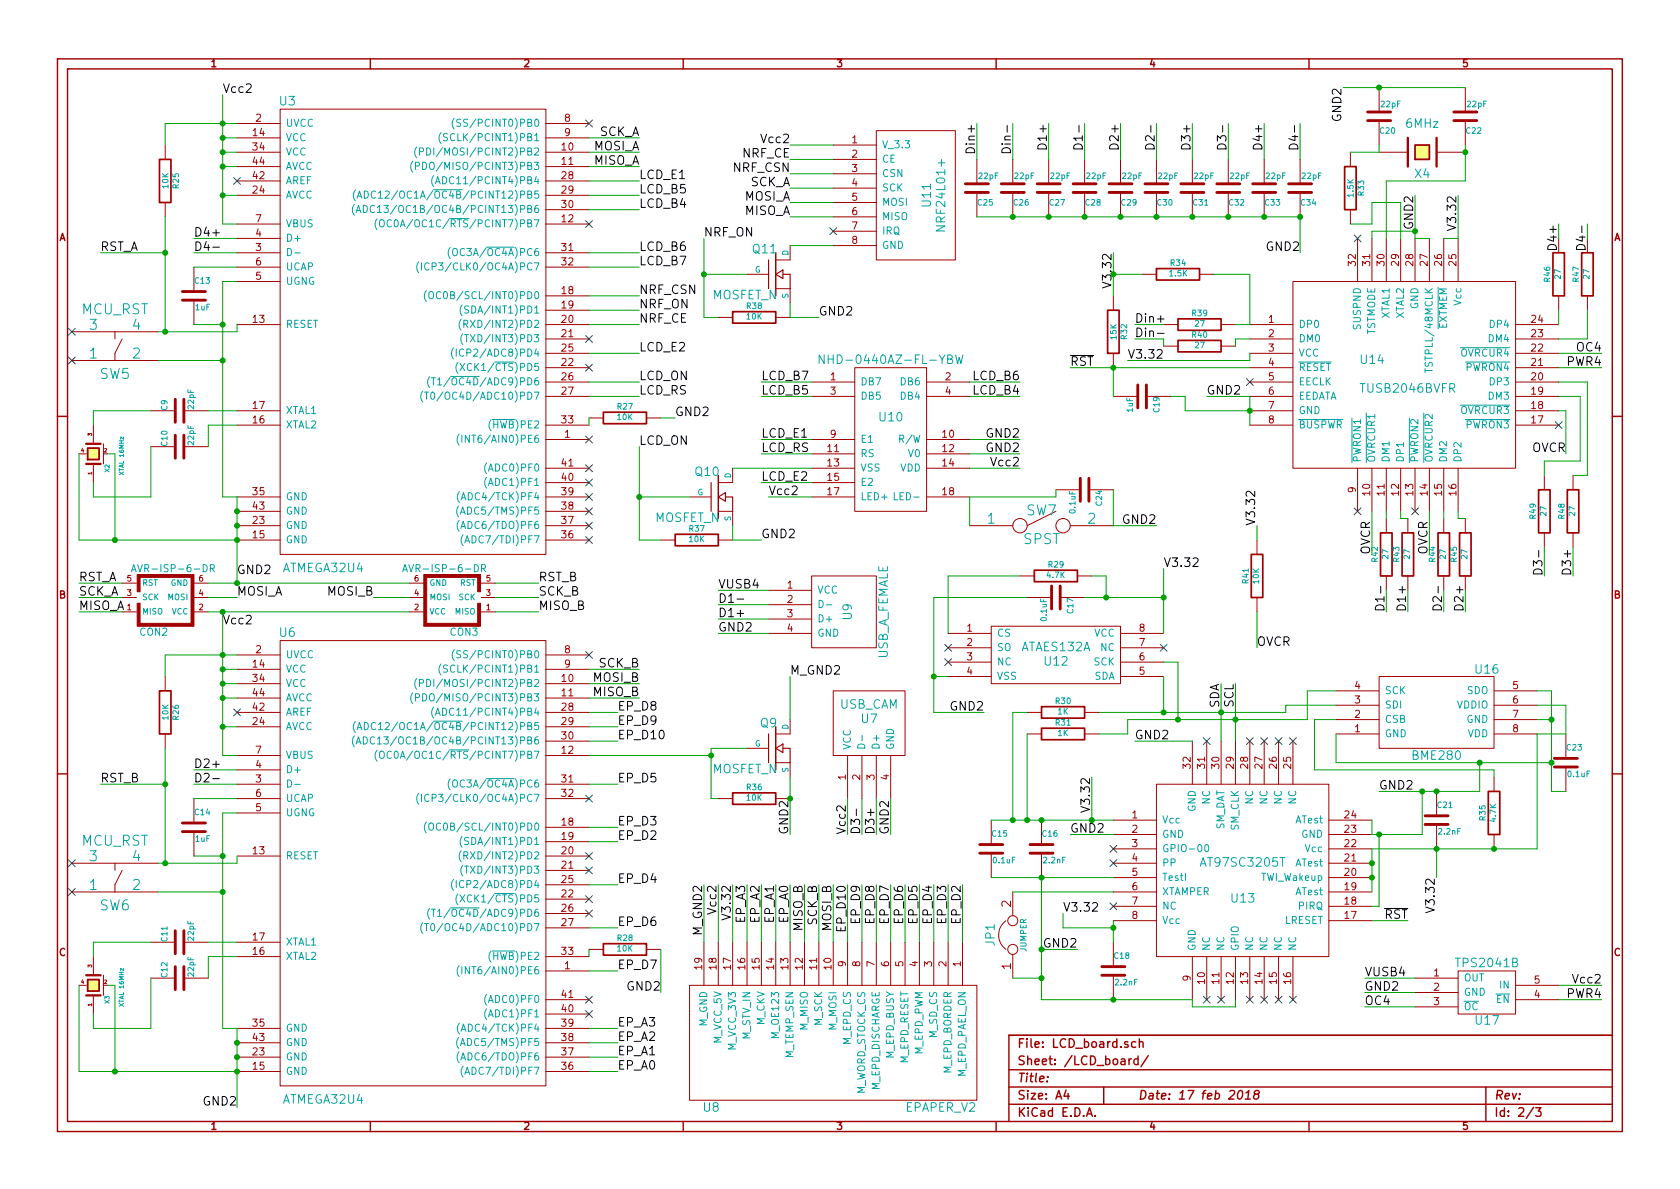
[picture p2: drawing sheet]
EESchema Schematic File Version 2
LIBS:power
LIBS:device
LIBS:transistors
LIBS:conn
LIBS:linear
LIBS:regul
LIBS:74xx
LIBS:cmos4000
LIBS:adc-dac
LIBS:memory
LIBS:xilinx
LIBS:special
LIBS:microcontrollers
LIBS:dsp
LIBS:microchip
LIBS:analog_switches
LIBS:motorola
LIBS:texas
LIBS:intel
LIBS:audio
LIBS:interface
LIBS:digital-audio
LIBS:philips
LIBS:display
LIBS:cypress
LIBS:siliconi
LIBS:opto
LIBS:atmel
LIBS:contrib
LIBS:valves
LIBS:laptop_kbrd_components
LIBS:spin_half
LIBS:laptop_kbrd-cache
EELAYER 27 0
EELAYER END
$Descr A4 11693 8268
encoding utf-8
Sheet 2 3
Title ""
Date "17 feb 2018"
Rev ""
Comp ""
Comment1 ""
Comment2 ""
Comment3 ""
Comment4 ""
$EndDescr
$Comp
L TUSB2046BVFR U14
U 1 1
P 9800 2600
F 0 "U14" H 9550 2700 60  0000 C CNN
F 1 "TUSB2046BVFR" H 9800 2500 60  0000 C CNN
F 2 "~" H 9800 2600 60  0000 C CNN
F 3 "~" H 9800 2600 60  0000 C CNN
	1    9800 2600
	1    0    0    -1  
$EndComp
$Comp
L BME280 U16
U 1 1
P 10000 4950
F 0 "U16" H 9650 4650 60  0000 C CNN
F 1 "BME280" H 10000 5250 60  0000 C CNN
F 2 "" H 10000 4950 60  0000 C CNN
F 3 "" H 10000 4950 60  0000 C CNN
	1    10000 4950
	-1   0    0    1   
$EndComp
$Comp
L ATAES132A U12
U 1 1
P 7350 4550
F 0 "U12" H 7350 4500 60  0000 C CNN
F 1 "ATAES132A" H 7350 4600 60  0000 C CNN
F 2 "" H 7350 4550 60  0000 C CNN
F 3 "" H 7350 4550 60  0000 C CNN
	1    7350 4550
	1    0    0    -1  
$EndComp
$Comp
L NHD-0440AZ-FL-YBW U10
U 1 1
P 6200 3000
F 0 "U10" H 6200 3100 60  0000 C CNN
F 1 "NHD-0440AZ-FL-YBW" H 6200 3500 60  0000 C CNN
F 2 "" H 6200 3000 60  0000 C CNN
F 3 "" H 6200 3000 60  0000 C CNN
	1    6200 3000
	1    0    0    -1  
$EndComp
$Comp
L USB_CAM U7
U 1 1
P 6050 4950
F 0 "U7" H 6050 4900 60  0000 C CNN
F 1 "USB_CAM" H 6050 5000 60  0000 C CNN
F 2 "" H 6050 4950 60  0000 C CNN
F 3 "" H 6050 4950 60  0000 C CNN
	1    6050 4950
	1    0    0    -1  
$EndComp
$Comp
L NRF24L01+ U11
U 1 1
P 6500 1350
F 0 "U11" H 6500 1300 60  0000 C CNN
F 1 "NRF24L01+" H 6500 1400 60  0000 C CNN
F 2 "" H 6500 1350 60  0000 C CNN
F 3 "" H 6500 1350 60  0000 C CNN
	1    6500 1350
	0    1    1    0   
$EndComp
$Comp
L ATMEGA32U4 U6
U 1 1
P 2900 6100
F 0 "U6" H 2000 7800 60  0000 C CNN
F 1 "ATMEGA32U4" H 2250 4550 60  0000 C CNN
F 2 "~" H 4100 7200 60  0000 C CNN
F 3 "~" H 4100 7200 60  0000 C CNN
	1    2900 6100
	1    0    0    -1  
$EndComp
$Comp
L ATMEGA32U4 U3
U 1 1
P 2900 2400
F 0 "U3" H 2000 4100 60  0000 C CNN
F 1 "ATMEGA32U4" H 2250 850 60  0000 C CNN
F 2 "~" H 4100 3500 60  0000 C CNN
F 3 "~" H 4100 3500 60  0000 C CNN
	1    2900 2400
	1    0    0    -1  
$EndComp
$Comp
L AVR-ISP-6-DR CON2
U 1 1
P 1150 4150
F 0 "CON2" H 1070 4390 50  0000 C CNN
F 1 "AVR-ISP-6-DR" H 910 3920 50  0000 L BNN
F 2 "AVR-ISP-6" V 630 4190 50  0001 C CNN
F 3 "~" H 1150 4150 60  0000 C CNN
	1    1150 4150
	1    0    0    1   
$EndComp
$Comp
L AVR-ISP-6-DR CON3
U 1 1
P 3150 4150
F 0 "CON3" H 3070 4390 50  0000 C CNN
F 1 "AVR-ISP-6-DR" H 2910 3920 50  0000 L BNN
F 2 "AVR-ISP-6" V 2630 4190 50  0001 C CNN
F 3 "~" H 3150 4150 60  0000 C CNN
	1    3150 4150
	-1   0    0    1   
$EndComp
$Comp
L C C14
U 1 1
P 1350 5750
F 0 "C14" H 1350 5850 40  0000 L CNN
F 1 "1uF" H 1356 5665 40  0000 L CNN
F 2 "~" H 1388 5600 30  0000 C CNN
F 3 "~" H 1350 5750 60  0000 C CNN
	1    1350 5750
	1    0    0    -1  
$EndComp
$Comp
L DPST_SMALL SW6
U 1 1
P 800 6100
F 0 "SW6" H 800 5900 70  0000 C CNN
F 1 "MCU_RST" H 800 6350 70  0000 C CNN
F 2 "~" H 800 6100 60  0000 C CNN
F 3 "~" H 800 6100 60  0000 C CNN
	1    800  6100
	1    0    0    -1  
$EndComp
$Comp
L R R26
U 1 1
P 1150 4950
F 0 "R26" V 1230 4950 40  0000 C CNN
F 1 "10K" V 1157 4951 40  0000 C CNN
F 2 "~" V 1080 4950 30  0000 C CNN
F 3 "~" H 1150 4950 30  0000 C CNN
	1    1150 4950
	1    0    0    -1  
$EndComp
$Comp
L C C11
U 1 1
P 1250 6550
F 0 "C11" H 1250 6650 40  0000 L CNN
F 1 "22pF" H 1256 6465 40  0000 L CNN
F 2 "~" H 1288 6400 30  0000 C CNN
F 3 "~" H 1250 6550 60  0000 C CNN
	1    1250 6550
	0    -1   -1   0   
$EndComp
$Comp
L C C12
U 1 1
P 1250 6800
F 0 "C12" H 1250 6900 40  0000 L CNN
F 1 "22pF" H 1256 6715 40  0000 L CNN
F 2 "~" H 1288 6650 30  0000 C CNN
F 3 "~" H 1250 6800 60  0000 C CNN
	1    1250 6800
	0    -1   -1   0   
$EndComp
$Comp
L CRYSTAL_4_SMD X3
U 1 1
P 650 6850
F 0 "X3" H 550 6750 30  0000 C CNN
F 1 "XTAL 16MHz" H 500 6650 30  0000 L CNN
F 2 "~" H 650 6850 60  0000 C CNN
F 3 "~" H 650 6850 60  0000 C CNN
	1    650  6850
	0    -1   -1   0   
$EndComp
NoConn ~ 4100 4550
NoConn ~ 4100 6250
NoConn ~ 1650 4950
$Comp
L C C13
U 1 1
P 1350 2050
F 0 "C13" H 1350 2150 40  0000 L CNN
F 1 "1uF" H 1356 1965 40  0000 L CNN
F 2 "~" H 1388 1900 30  0000 C CNN
F 3 "~" H 1350 2050 60  0000 C CNN
	1    1350 2050
	1    0    0    -1  
$EndComp
$Comp
L DPST_SMALL SW5
U 1 1
P 800 2400
F 0 "SW5" H 800 2200 70  0000 C CNN
F 1 "MCU_RST" H 800 2650 70  0000 C CNN
F 2 "~" H 800 2400 60  0000 C CNN
F 3 "~" H 800 2400 60  0000 C CNN
	1    800  2400
	1    0    0    -1  
$EndComp
$Comp
L R R25
U 1 1
P 1150 1250
F 0 "R25" V 1230 1250 40  0000 C CNN
F 1 "10K" V 1157 1251 40  0000 C CNN
F 2 "~" V 1080 1250 30  0000 C CNN
F 3 "~" H 1150 1250 30  0000 C CNN
	1    1150 1250
	1    0    0    -1  
$EndComp
$Comp
L C C9
U 1 1
P 1250 2850
F 0 "C9" H 1250 2950 40  0000 L CNN
F 1 "22pF" H 1256 2765 40  0000 L CNN
F 2 "~" H 1288 2700 30  0000 C CNN
F 3 "~" H 1250 2850 60  0000 C CNN
	1    1250 2850
	0    -1   -1   0   
$EndComp
$Comp
L C C10
U 1 1
P 1250 3100
F 0 "C10" H 1250 3200 40  0000 L CNN
F 1 "22pF" H 1256 3015 40  0000 L CNN
F 2 "~" H 1288 2950 30  0000 C CNN
F 3 "~" H 1250 3100 60  0000 C CNN
	1    1250 3100
	0    -1   -1   0   
$EndComp
$Comp
L CRYSTAL_4_SMD X2
U 1 1
P 650 3150
F 0 "X2" H 550 3050 30  0000 C CNN
F 1 "XTAL 16MHz" H 500 2950 30  0000 L CNN
F 2 "~" H 650 3150 60  0000 C CNN
F 3 "~" H 650 3150 60  0000 C CNN
	1    650  3150
	0    -1   -1   0   
$EndComp
NoConn ~ 1650 1250
NoConn ~ 4100 850 
NoConn ~ 4100 2550
$Comp
L USB_CAM U9
U 1 1
P 5950 4250
F 0 "U9" H 5950 4200 60  0000 C CNN
F 1 "USB_A_FEMALE" H 5950 4450 60  0000 C CNN
F 2 "" H 5950 4250 60  0000 C CNN
F 3 "" H 5950 4250 60  0000 C CNN
	1    5950 4250
	0    1    1    0   
$EndComp
Text Label 1550 650  0    60   ~ 0
Vcc2
Text Label 1650 4000 0    60   ~ 0
GND2
Text Label 1550 4350 0    60   ~ 0
Vcc2
Text Label 1650 7700 2    60   ~ 0
GND2
$Comp
L EPAPER_V2 U8
U 1 1
P 5850 7600
F 0 "U8" H 6750 7700 60  0000 C CNN
F 1 "EPAPER_V2" H 5150 7700 60  0000 C CNN
F 2 "" H 5850 7600 60  0000 C CNN
F 3 "" H 5850 7600 60  0000 C CNN
	1    5850 7600
	-1   0    0    1   
$EndComp
Text Label 550  4050 0    60   ~ 0
RST_A
Text Label 550  4150 0    60   ~ 0
SCK_A
Text Label 550  4250 0    60   ~ 0
MISO_A
Text Label 1650 4150 0    60   ~ 0
MOSI_A
Text Label 2600 4150 2    60   ~ 0
MOSI_B
Text Label 3750 4050 0    60   ~ 0
RST_B
Text Label 3750 4150 0    60   ~ 0
SCK_B
Text Label 3750 4250 0    60   ~ 0
MISO_B
Text Label 700  1750 0    60   ~ 0
RST_A
Text Label 700  5450 0    60   ~ 0
RST_B
Text Label 4450 950  2    60   ~ 0
SCK_A
Text Label 4450 1050 2    60   ~ 0
MOSI_A
Text Label 4450 1150 2    60   ~ 0
MISO_A
Text Label 4450 4650 2    60   ~ 0
SCK_B
Text Label 4450 4750 2    60   ~ 0
MOSI_B
Text Label 4450 4850 2    60   ~ 0
MISO_B
Text Label 4300 5850 0    60   ~ 0
EP_D2
Text Label 4300 5750 0    60   ~ 0
EP_D3
Text Label 4300 6150 0    60   ~ 0
EP_D4
Text Label 4300 5450 0    60   ~ 0
EP_D5
Text Label 4300 6450 0    60   ~ 0
EP_D6
Text Label 4300 6750 0    60   ~ 0
EP_D7
Text Label 4300 4950 0    60   ~ 0
EP_D8
Text Label 4300 5050 0    60   ~ 0
EP_D9
Text Label 4300 5150 0    60   ~ 0
EP_D10
Text Label 4300 7450 0    60   ~ 0
EP_A0
Text Label 4300 7350 0    60   ~ 0
EP_A1
Text Label 4300 7250 0    60   ~ 0
EP_A2
Text Label 4300 7150 0    60   ~ 0
EP_A3
$Comp
L R R28
U 1 1
P 4350 6600
F 0 "R28" V 4430 6600 40  0000 C CNN
F 1 "10K" V 4357 6601 40  0000 C CNN
F 2 "~" V 4280 6600 30  0000 C CNN
F 3 "~" H 4350 6600 30  0000 C CNN
	1    4350 6600
	0    -1   -1   0   
$EndComp
Text Label 4600 6900 2    60   ~ 0
GND2
$Comp
L R R27
U 1 1
P 4350 2900
F 0 "R27" V 4430 2900 40  0000 C CNN
F 1 "10K" V 4357 2901 40  0000 C CNN
F 2 "~" V 4280 2900 30  0000 C CNN
F 3 "~" H 4350 2900 30  0000 C CNN
	1    4350 2900
	0    -1   -1   0   
$EndComp
Text Label 4700 2900 0    60   ~ 0
GND2
Text Label 5000 6150 3    60   ~ 0
Vcc2
Text Label 5100 6150 3    60   ~ 0
V3.32
Text Label 5200 6150 3    60   ~ 0
EP_A3
Text Label 5300 6150 3    60   ~ 0
EP_A2
Text Label 5400 6150 3    60   ~ 0
EP_A1
Text Label 5500 6150 3    60   ~ 0
EP_A0
Text Label 5600 6150 3    60   ~ 0
MISO_B
Text Label 5700 6150 3    60   ~ 0
SCK_B
Text Label 5800 6150 3    60   ~ 0
MOSI_B
Text Label 5900 6150 3    60   ~ 0
EP_D10
Text Label 6000 6150 3    60   ~ 0
EP_D9
Text Label 6100 6150 3    60   ~ 0
EP_D8
Text Label 6200 6150 3    60   ~ 0
EP_D7
Text Label 6300 6150 3    60   ~ 0
EP_D6
Text Label 6400 6150 3    60   ~ 0
EP_D5
Text Label 6500 6150 3    60   ~ 0
EP_D4
Text Label 6600 6150 3    60   ~ 0
EP_D3
Text Label 6700 6150 3    60   ~ 0
EP_D2
$Comp
L AT97SC3205T U13
U 1 1
P 8650 6050
F 0 "U13" H 8650 5850 60  0000 C CNN
F 1 "AT97SC3205T" H 8650 6100 60  0000 C CNN
F 2 "" H 8650 6050 60  0000 C CNN
F 3 "" H 8650 6050 60  0000 C CNN
	1    8650 6050
	1    0    0    -1  
$EndComp
Text Label 7900 2350 0    60   ~ 0
Din-
Text Label 7900 2250 0    60   ~ 0
Din+
Text Label 9650 4250 1    60   ~ 0
D1-
Text Label 9800 4250 1    60   ~ 0
D1+
Text Label 10050 4250 1    60   ~ 0
D2-
Text Label 10200 4250 1    60   ~ 0
D2+
Text Label 10750 4000 1    60   ~ 0
D3-
Text Label 10950 4000 1    60   ~ 0
D3+
Text Label 11050 1550 3    60   ~ 0
D4-
Text Label 10850 1550 3    60   ~ 0
D4+
NoConn ~ 8700 2650
Text Label 10150 1350 3    60   ~ 0
V3.32
Text Label 9850 1350 3    60   ~ 0
GND2
Text Label 8750 3650 1    60   ~ 0
V3.32
Text Label 11150 2450 2    60   ~ 0
OC4
$Comp
L TPS2041B U17
U 1 1
P 10350 6900
F 0 "U17" H 10350 6700 60  0000 C CNN
F 1 "TPS2041B" H 10350 7100 60  0000 C CNN
F 2 "" H 10350 6900 60  0000 C CNN
F 3 "" H 10350 6900 60  0000 C CNN
	1    10350 6900
	1    0    0    -1  
$EndComp
Text Label 11150 6850 2    60   ~ 0
Vcc2
Text Label 9500 6900 0    60   ~ 0
GND2
Text Label 9500 6800 0    60   ~ 0
VUSB4
Text Label 11150 6950 2    60   ~ 0
PWR4
Text Label 9500 7000 0    60   ~ 0
OC4
NoConn ~ 10850 2950
NoConn ~ 9450 3550
NoConn ~ 9850 3550
NoConn ~ 9450 1650
$Comp
L CRYSTAL X4
U 1 1
P 9900 1050
F 0 "X4" H 9900 1200 60  0000 C CNN
F 1 "6MHz" H 9900 850 60  0000 C CNN
F 2 "~" H 9900 1050 60  0000 C CNN
F 3 "~" H 9900 1050 60  0000 C CNN
	1    9900 1050
	1    0    0    1   
$EndComp
$Comp
L C C20
U 1 1
P 9600 800
F 0 "C20" H 9600 900 40  0000 L CNN
F 1 "22pF" H 9606 715 40  0000 L CNN
F 2 "~" H 9638 650 30  0000 C CNN
F 3 "~" H 9600 800 60  0000 C CNN
	1    9600 800 
	1    0    0    1   
$EndComp
$Comp
L C C22
U 1 1
P 10200 800
F 0 "C22" H 10200 900 40  0000 L CNN
F 1 "22pF" H 10206 715 40  0000 L CNN
F 2 "~" H 10238 650 30  0000 C CNN
F 3 "~" H 10200 800 60  0000 C CNN
	1    10200 800 
	1    0    0    1   
$EndComp
$Comp
L R R33
U 1 1
P 9400 1300
F 0 "R33" V 9480 1300 40  0000 C CNN
F 1 "1.5K" V 9407 1301 40  0000 C CNN
F 2 "~" V 9330 1300 30  0000 C CNN
F 3 "~" H 9400 1300 30  0000 C CNN
	1    9400 1300
	1    0    0    1   
$EndComp
Text Label 9350 600  3    60   ~ 0
GND2
Text Label 8400 2750 0    60   ~ 0
GND2
Text Label 7850 2500 0    60   ~ 0
V3.32
NoConn ~ 8400 6950
NoConn ~ 8500 6950
NoConn ~ 7750 6300
NoConn ~ 8700 6950
NoConn ~ 8800 6950
NoConn ~ 8900 6950
NoConn ~ 9000 6950
NoConn ~ 8400 5150
NoConn ~ 8700 5150
NoConn ~ 8800 5150
NoConn ~ 8900 5150
NoConn ~ 9000 5150
$Comp
L C C15
U 1 1
P 6900 5900
F 0 "C15" H 6900 6000 40  0000 L CNN
F 1 "0.1uF" H 6906 5815 40  0000 L CNN
F 2 "~" H 6938 5750 30  0000 C CNN
F 3 "~" H 6900 5900 60  0000 C CNN
	1    6900 5900
	1    0    0    -1  
$EndComp
$Comp
L C C16
U 1 1
P 7250 5900
F 0 "C16" H 7250 6000 40  0000 L CNN
F 1 "2.2nF" H 7256 5815 40  0000 L CNN
F 2 "~" H 7288 5750 30  0000 C CNN
F 3 "~" H 7250 5900 60  0000 C CNN
	1    7250 5900
	1    0    0    -1  
$EndComp
$Comp
L C C21
U 1 1
P 10000 5700
F 0 "C21" H 10000 5800 40  0000 L CNN
F 1 "2.2nF" H 10006 5615 40  0000 L CNN
F 2 "~" H 10038 5550 30  0000 C CNN
F 3 "~" H 10000 5700 60  0000 C CNN
	1    10000 5700
	1    0    0    -1  
$EndComp
$Comp
L C C18
U 1 1
P 7750 6750
F 0 "C18" H 7750 6850 40  0000 L CNN
F 1 "2.2nF" H 7756 6665 40  0000 L CNN
F 2 "~" H 7788 6600 30  0000 C CNN
F 3 "~" H 7750 6750 60  0000 C CNN
	1    7750 6750
	1    0    0    -1  
$EndComp
Text Label 7600 5400 3    60   ~ 0
V3.32
Text Label 7450 5800 0    60   ~ 0
GND2
Text Label 7500 6600 2    60   ~ 0
GND2
Text Label 9600 5500 0    60   ~ 0
GND2
Text Label 10000 6100 3    60   ~ 0
V3.32
Text Label 7900 5150 0    60   ~ 0
GND2
Text Label 8500 4750 3    60   ~ 0
SDA
Text Label 8600 4750 3    60   ~ 0
SCL
$Comp
L R R30
U 1 1
P 7400 4950
F 0 "R30" V 7480 4950 40  0000 C CNN
F 1 "1K" V 7407 4951 40  0000 C CNN
F 2 "~" V 7330 4950 30  0000 C CNN
F 3 "~" H 7400 4950 30  0000 C CNN
	1    7400 4950
	0    -1   -1   0   
$EndComp
$Comp
L R R31
U 1 1
P 7400 5100
F 0 "R31" V 7480 5100 40  0000 C CNN
F 1 "1K" V 7407 5101 40  0000 C CNN
F 2 "~" V 7330 5100 30  0000 C CNN
F 3 "~" H 7400 5100 30  0000 C CNN
	1    7400 5100
	0    -1   -1   0   
$EndComp
Text Label 9800 6400 2    60   ~ 0
~RST
Text Label 7400 6350 0    60   ~ 0
V3.32
NoConn ~ 7750 6000
NoConn ~ 7750 5900
$Comp
L JUMPER JP1
U 1 1
P 7050 6500
F 0 "JP1" H 7050 6650 60  0000 C CNN
F 1 "JUMPER" H 7050 6420 40  0000 C CNN
F 2 "~" H 7050 6500 60  0000 C CNN
F 3 "~" H 7050 6500 60  0000 C CNN
	1    7050 6500
	0    -1   -1   0   
$EndComp
NoConn ~ 8100 4500
NoConn ~ 6600 4500
NoConn ~ 6600 4600
$Comp
L C C17
U 1 1
P 7350 4150
F 0 "C17" H 7350 4250 40  0000 L CNN
F 1 "0.1uF" H 7356 4065 40  0000 L CNN
F 2 "~" H 7388 4000 30  0000 C CNN
F 3 "~" H 7350 4150 60  0000 C CNN
	1    7350 4150
	0    1    1    0   
$EndComp
Text Label 6850 4950 2    60   ~ 0
GND2
Text Label 8100 3950 0    60   ~ 0
V3.32
$Comp
L R R29
U 1 1
P 7350 4000
F 0 "R29" V 7430 4000 40  0000 C CNN
F 1 "4.7K" V 7357 4001 40  0000 C CNN
F 2 "~" V 7280 4000 30  0000 C CNN
F 3 "~" H 7350 4000 30  0000 C CNN
	1    7350 4000
	0    -1   -1   0   
$EndComp
$Comp
L R R35
U 1 1
P 10400 5650
F 0 "R35" V 10480 5650 40  0000 C CNN
F 1 "4.7K" V 10407 5651 40  0000 C CNN
F 2 "~" V 10330 5650 30  0000 C CNN
F 3 "~" H 10400 5650 30  0000 C CNN
	1    10400 5650
	-1   0    0    1   
$EndComp
$Comp
L C C23
U 1 1
P 10900 5300
F 0 "C23" H 10900 5400 40  0000 L CNN
F 1 "0.1uF" H 10906 5215 40  0000 L CNN
F 2 "~" H 10938 5150 30  0000 C CNN
F 3 "~" H 10900 5300 60  0000 C CNN
	1    10900 5300
	1    0    0    -1  
$EndComp
Text Label 5900 5800 1    60   ~ 0
Vcc2
Text Label 6200 5800 1    60   ~ 0
GND2
Text Label 6100 5800 1    60   ~ 0
D3+
Text Label 6000 5800 1    60   ~ 0
D3-
Text Label 5000 4100 0    60   ~ 0
VUSB4
Text Label 5000 4400 0    60   ~ 0
GND2
Text Label 5000 4300 0    60   ~ 0
D1+
Text Label 5000 4200 0    60   ~ 0
D1-
NoConn ~ 5800 1600
$Comp
L MOSFET_N Q11
U 1 1
P 5400 1900
F 0 "Q11" H 5410 2070 60  0000 R CNN
F 1 "MOSFET_N" H 5410 1750 60  0000 R CNN
F 2 "~" H 5400 1900 60  0000 C CNN
F 3 "~" H 5400 1900 60  0000 C CNN
	1    5400 1900
	1    0    0    -1  
$EndComp
$Comp
L R R38
U 1 1
P 5250 2200
F 0 "R38" V 5330 2200 40  0000 C CNN
F 1 "10K" V 5257 2201 40  0000 C CNN
F 2 "~" V 5180 2200 30  0000 C CNN
F 3 "~" H 5250 2200 30  0000 C CNN
	1    5250 2200
	0    -1   -1   0   
$EndComp
Text Label 5700 2200 0    60   ~ 0
GND2
Text Label 4900 1650 0    60   ~ 0
NRF_ON
Text Label 4450 2250 0    60   ~ 0
NRF_CE
Text Label 5500 1100 2    60   ~ 0
NRF_CE
Text Label 4450 2050 0    60   ~ 0
NRF_CSN
Text Label 5500 1200 2    60   ~ 0
NRF_CSN
Text Label 5500 1300 2    60   ~ 0
SCK_A
Text Label 5500 1400 2    60   ~ 0
MOSI_A
Text Label 5500 1500 2    60   ~ 0
MISO_A
Text Label 4450 2150 0    60   ~ 0
NRF_ON
$Comp
L MOSFET_N Q9
U 1 1
P 5400 5200
F 0 "Q9" H 5410 5370 60  0000 R CNN
F 1 "MOSFET_N" H 5410 5050 60  0000 R CNN
F 2 "~" H 5400 5200 60  0000 C CNN
F 3 "~" H 5400 5200 60  0000 C CNN
	1    5400 5200
	1    0    0    -1  
$EndComp
$Comp
L R R36
U 1 1
P 5250 5550
F 0 "R36" V 5330 5550 40  0000 C CNN
F 1 "10K" V 5257 5551 40  0000 C CNN
F 2 "~" V 5180 5550 30  0000 C CNN
F 3 "~" H 5250 5550 30  0000 C CNN
	1    5250 5550
	0    -1   -1   0   
$EndComp
Text Label 5500 5800 1    60   ~ 0
GND2
Text Label 4900 6150 3    60   ~ 0
M_GND2
Text Label 5500 4700 0    60   ~ 0
M_GND2
NoConn ~ 4100 6950
NoConn ~ 4100 7050
NoConn ~ 4100 6350
NoConn ~ 4100 6050
NoConn ~ 4100 5950
NoConn ~ 4100 5550
Text Label 1350 1650 0    60   ~ 0
D4+
Text Label 1350 1750 0    60   ~ 0
D4-
Text Label 1350 5350 0    60   ~ 0
D2+
Text Label 1350 5450 0    60   ~ 0
D2-
$Comp
L MOSFET_N Q10
U 1 1
P 5000 3450
F 0 "Q10" H 5010 3620 60  0000 R CNN
F 1 "MOSFET_N" H 5010 3300 60  0000 R CNN
F 2 "~" H 5000 3450 60  0000 C CNN
F 3 "~" H 5000 3450 60  0000 C CNN
	1    5000 3450
	1    0    0    -1  
$EndComp
$Comp
L R R37
U 1 1
P 4850 3750
F 0 "R37" V 4930 3750 40  0000 C CNN
F 1 "10K" V 4857 3751 40  0000 C CNN
F 2 "~" V 4780 3750 30  0000 C CNN
F 3 "~" H 4850 3750 30  0000 C CNN
	1    4850 3750
	0    -1   -1   0   
$EndComp
Text Label 4450 3100 0    60   ~ 0
LCD_ON
Text Label 5300 3750 0    60   ~ 0
GND2
Text Label 5350 3450 0    60   ~ 0
Vcc2
$Comp
L SPST SW7
U 1 1
P 7250 3650
F 0 "SW7" H 7250 3750 70  0000 C CNN
F 1 "SPST" H 7250 3550 70  0000 C CNN
F 2 "~" H 7250 3650 60  0000 C CNN
F 3 "~" H 7250 3650 60  0000 C CNN
	1    7250 3650
	1    0    0    -1  
$EndComp
Text Label 8050 3650 2    60   ~ 0
GND2
Text Label 5500 1000 2    60   ~ 0
Vcc2
Text Label 7100 3150 2    60   ~ 0
GND2
Text Label 7100 3250 2    60   ~ 0
Vcc2
Text Label 5300 3150 0    60   ~ 0
LCD_RS
Text Label 5300 3050 0    60   ~ 0
LCD_E1
Text Label 5300 3350 0    60   ~ 0
LCD_E2
Text Label 7100 3050 2    60   ~ 0
GND2
Text Label 5300 2650 0    60   ~ 0
LCD_B7
Text Label 5300 2750 0    60   ~ 0
LCD_B5
Text Label 7100 2650 2    60   ~ 0
LCD_B6
Text Label 7100 2750 2    60   ~ 0
LCD_B4
Text Label 4450 1750 0    60   ~ 0
LCD_B6
Text Label 4450 1850 0    60   ~ 0
LCD_B7
Text Label 4450 1450 0    60   ~ 0
LCD_B4
Text Label 4450 1350 0    60   ~ 0
LCD_B5
Text Label 4450 1250 0    60   ~ 0
LCD_E1
Text Label 4450 2750 0    60   ~ 0
LCD_RS
Text Label 4450 2650 0    60   ~ 0
LCD_ON
Text Label 4450 2450 0    60   ~ 0
LCD_E2
NoConn ~ 4100 1550
NoConn ~ 4100 2350
NoConn ~ 4100 3050
NoConn ~ 4100 3250
NoConn ~ 4100 3350
NoConn ~ 4100 3450
NoConn ~ 4100 3550
NoConn ~ 4100 3650
NoConn ~ 4100 3750
$Comp
L C C24
U 1 1
P 7550 3400
F 0 "C24" H 7550 3500 40  0000 L CNN
F 1 "0.1uF" H 7556 3315 40  0000 L CNN
F 2 "~" H 7588 3250 30  0000 C CNN
F 3 "~" H 7550 3400 60  0000 C CNN
	1    7550 3400
	0    1    1    0   
$EndComp
Text Label 7750 1750 3    60   ~ 0
V3.32
$Comp
L R R32
U 1 1
P 7750 2300
F 0 "R32" V 7830 2300 40  0000 C CNN
F 1 "15K" V 7757 2301 40  0000 C CNN
F 2 "~" V 7680 2300 30  0000 C CNN
F 3 "~" H 7750 2300 30  0000 C CNN
	1    7750 2300
	1    0    0    1   
$EndComp
$Comp
L C C19
U 1 1
P 7950 2750
F 0 "C19" H 7950 2850 40  0000 L CNN
F 1 "1uF" H 7956 2665 40  0000 L CNN
F 2 "~" H 7988 2600 30  0000 C CNN
F 3 "~" H 7950 2750 60  0000 C CNN
	1    7950 2750
	0    1    1    0   
$EndComp
$Comp
L R R34
U 1 1
P 8200 1900
F 0 "R34" V 8280 1900 40  0000 C CNN
F 1 "1.5K" V 8207 1901 40  0000 C CNN
F 2 "~" V 8130 1900 30  0000 C CNN
F 3 "~" H 8200 1900 30  0000 C CNN
	1    8200 1900
	0    1    -1   0   
$EndComp
$Comp
L R R39
U 1 1
P 8350 2250
F 0 "R39" V 8430 2250 40  0000 C CNN
F 1 "27" V 8357 2251 40  0000 C CNN
F 2 "~" V 8280 2250 30  0000 C CNN
F 3 "~" H 8350 2250 30  0000 C CNN
	1    8350 2250
	0    1    -1   0   
$EndComp
$Comp
L R R40
U 1 1
P 8350 2400
F 0 "R40" V 8430 2400 40  0000 C CNN
F 1 "27" V 8357 2401 40  0000 C CNN
F 2 "~" V 8280 2400 30  0000 C CNN
F 3 "~" H 8350 2400 30  0000 C CNN
	1    8350 2400
	0    1    -1   0   
$EndComp
$Comp
L R R46
U 1 1
P 10850 1900
F 0 "R46" V 10930 1900 40  0000 C CNN
F 1 "27" V 10857 1901 40  0000 C CNN
F 2 "~" V 10780 1900 30  0000 C CNN
F 3 "~" H 10850 1900 30  0000 C CNN
	1    10850 1900
	-1   0    0    -1  
$EndComp
$Comp
L R R47
U 1 1
P 11050 1900
F 0 "R47" V 11130 1900 40  0000 C CNN
F 1 "27" V 11057 1901 40  0000 C CNN
F 2 "~" V 10980 1900 30  0000 C CNN
F 3 "~" H 11050 1900 30  0000 C CNN
	1    11050 1900
	-1   0    0    -1  
$EndComp
$Comp
L R R48
U 1 1
P 10950 3550
F 0 "R48" V 11030 3550 40  0000 C CNN
F 1 "27" V 10957 3551 40  0000 C CNN
F 2 "~" V 10880 3550 30  0000 C CNN
F 3 "~" H 10950 3550 30  0000 C CNN
	1    10950 3550
	-1   0    0    -1  
$EndComp
$Comp
L R R49
U 1 1
P 10750 3550
F 0 "R49" V 10830 3550 40  0000 C CNN
F 1 "27" V 10757 3551 40  0000 C CNN
F 2 "~" V 10680 3550 30  0000 C CNN
F 3 "~" H 10750 3550 30  0000 C CNN
	1    10750 3550
	-1   0    0    -1  
$EndComp
$Comp
L R R42
U 1 1
P 9650 3850
F 0 "R42" V 9730 3850 40  0000 C CNN
F 1 "27" V 9657 3851 40  0000 C CNN
F 2 "~" V 9580 3850 30  0000 C CNN
F 3 "~" H 9650 3850 30  0000 C CNN
	1    9650 3850
	-1   0    0    -1  
$EndComp
$Comp
L R R43
U 1 1
P 9800 3850
F 0 "R43" V 9880 3850 40  0000 C CNN
F 1 "27" V 9807 3851 40  0000 C CNN
F 2 "~" V 9730 3850 30  0000 C CNN
F 3 "~" H 9800 3850 30  0000 C CNN
	1    9800 3850
	-1   0    0    -1  
$EndComp
$Comp
L R R44
U 1 1
P 10050 3850
F 0 "R44" V 10130 3850 40  0000 C CNN
F 1 "27" V 10057 3851 40  0000 C CNN
F 2 "~" V 9980 3850 30  0000 C CNN
F 3 "~" H 10050 3850 30  0000 C CNN
	1    10050 3850
	-1   0    0    -1  
$EndComp
$Comp
L R R45
U 1 1
P 10200 3850
F 0 "R45" V 10280 3850 40  0000 C CNN
F 1 "27" V 10207 3851 40  0000 C CNN
F 2 "~" V 10130 3850 30  0000 C CNN
F 3 "~" H 10200 3850 30  0000 C CNN
	1    10200 3850
	-1   0    0    -1  
$EndComp
$Comp
L C C25
U 1 1
P 6800 1300
F 0 "C25" H 6800 1400 40  0000 L CNN
F 1 "22pF" H 6806 1215 40  0000 L CNN
F 2 "~" H 6838 1150 30  0000 C CNN
F 3 "~" H 6800 1300 60  0000 C CNN
	1    6800 1300
	1    0    0    1   
$EndComp
$Comp
L C C26
U 1 1
P 7050 1300
F 0 "C26" H 7050 1400 40  0000 L CNN
F 1 "22pF" H 7056 1215 40  0000 L CNN
F 2 "~" H 7088 1150 30  0000 C CNN
F 3 "~" H 7050 1300 60  0000 C CNN
	1    7050 1300
	1    0    0    1   
$EndComp
$Comp
L C C27
U 1 1
P 7300 1300
F 0 "C27" H 7300 1400 40  0000 L CNN
F 1 "22pF" H 7306 1215 40  0000 L CNN
F 2 "~" H 7338 1150 30  0000 C CNN
F 3 "~" H 7300 1300 60  0000 C CNN
	1    7300 1300
	1    0    0    1   
$EndComp
$Comp
L C C28
U 1 1
P 7550 1300
F 0 "C28" H 7550 1400 40  0000 L CNN
F 1 "22pF" H 7556 1215 40  0000 L CNN
F 2 "~" H 7588 1150 30  0000 C CNN
F 3 "~" H 7550 1300 60  0000 C CNN
	1    7550 1300
	1    0    0    1   
$EndComp
$Comp
L C C29
U 1 1
P 7800 1300
F 0 "C29" H 7800 1400 40  0000 L CNN
F 1 "22pF" H 7806 1215 40  0000 L CNN
F 2 "~" H 7838 1150 30  0000 C CNN
F 3 "~" H 7800 1300 60  0000 C CNN
	1    7800 1300
	1    0    0    1   
$EndComp
$Comp
L C C30
U 1 1
P 8050 1300
F 0 "C30" H 8050 1400 40  0000 L CNN
F 1 "22pF" H 8056 1215 40  0000 L CNN
F 2 "~" H 8088 1150 30  0000 C CNN
F 3 "~" H 8050 1300 60  0000 C CNN
	1    8050 1300
	1    0    0    1   
$EndComp
$Comp
L C C31
U 1 1
P 8300 1300
F 0 "C31" H 8300 1400 40  0000 L CNN
F 1 "22pF" H 8306 1215 40  0000 L CNN
F 2 "~" H 8338 1150 30  0000 C CNN
F 3 "~" H 8300 1300 60  0000 C CNN
	1    8300 1300
	1    0    0    1   
$EndComp
$Comp
L C C32
U 1 1
P 8550 1300
F 0 "C32" H 8550 1400 40  0000 L CNN
F 1 "22pF" H 8556 1215 40  0000 L CNN
F 2 "~" H 8588 1150 30  0000 C CNN
F 3 "~" H 8550 1300 60  0000 C CNN
	1    8550 1300
	1    0    0    1   
$EndComp
$Comp
L C C33
U 1 1
P 8800 1300
F 0 "C33" H 8800 1400 40  0000 L CNN
F 1 "22pF" H 8806 1215 40  0000 L CNN
F 2 "~" H 8838 1150 30  0000 C CNN
F 3 "~" H 8800 1300 60  0000 C CNN
	1    8800 1300
	1    0    0    1   
$EndComp
$Comp
L C C34
U 1 1
P 9050 1300
F 0 "C34" H 9050 1400 40  0000 L CNN
F 1 "22pF" H 9056 1215 40  0000 L CNN
F 2 "~" H 9088 1150 30  0000 C CNN
F 3 "~" H 9050 1300 60  0000 C CNN
	1    9050 1300
	1    0    0    1   
$EndComp
Text Label 9050 1750 2    60   ~ 0
GND2
Text Label 6800 850  3    60   ~ 0
Din+
Text Label 7050 850  3    60   ~ 0
Din-
Text Label 7550 850  3    60   ~ 0
D1-
Text Label 7300 850  3    60   ~ 0
D1+
Text Label 7800 850  3    60   ~ 0
D2+
Text Label 8050 850  3    60   ~ 0
D2-
Text Label 8300 850  3    60   ~ 0
D3+
Text Label 8550 850  3    60   ~ 0
D3-
Text Label 8800 850  3    60   ~ 0
D4+
Text Label 9050 850  3    60   ~ 0
D4-
$Comp
L R R41
U 1 1
P 8750 4000
F 0 "R41" V 8830 4000 40  0000 C CNN
F 1 "10K" V 8757 4001 40  0000 C CNN
F 2 "~" V 8680 4000 30  0000 C CNN
F 3 "~" H 8750 4000 30  0000 C CNN
	1    8750 4000
	-1   0    0    1   
$EndComp
Text Label 8750 4500 0    60   ~ 0
OVCR
Text Label 9550 3850 1    60   ~ 0
OVCR
Text Label 9950 3850 1    60   ~ 0
OVCR
Text Label 10900 3150 2    60   ~ 0
OVCR
NoConn ~ 500  2300
NoConn ~ 500  2500
NoConn ~ 500  6000
NoConn ~ 500  6200
Text Label 7450 2550 0    60   ~ 0
~RST
Wire Wire Line
	1150 4550 1650 4550
Wire Wire Line
	1650 7450 550  7450
Wire Wire Line
	1650 5550 1350 5550
Wire Wire Line
	1350 5950 1550 5950
Wire Wire Line
	1100 6000 1650 6000
Wire Wire Line
	1550 6200 1100 6200
Wire Wire Line
	1650 5350 1350 5350
Wire Wire Line
	1650 5450 1350 5450
Wire Wire Line
	1150 5200 1150 6000
Connection ~ 1150 6000
Wire Wire Line
	1150 4700 1150 4550
Wire Wire Line
	1650 6550 1450 6550
Wire Wire Line
	1650 6650 1450 6650
Wire Wire Line
	1450 6650 1450 6800
Wire Wire Line
	1050 6550 650  6550
Wire Wire Line
	1050 6800 1050 7150
Wire Wire Line
	1050 7150 650  7150
Wire Wire Line
	800  6850 800  7450
Wire Wire Line
	650  6550 650  6650
Wire Wire Line
	650  7150 650  7050
Wire Wire Line
	750  6850 800  6850
Wire Wire Line
	550  7450 550  6850
Connection ~ 800  7450
Wire Wire Line
	1150 5450 700  5450
Connection ~ 1150 5450
Wire Wire Line
	1650 7150 1650 7700
Connection ~ 1650 7250
Connection ~ 1650 7350
Wire Wire Line
	1650 6000 1650 5950
Wire Wire Line
	1550 5650 1550 7150
Wire Wire Line
	1550 7150 1650 7150
Connection ~ 1550 6200
Wire Wire Line
	1550 5250 1650 5250
Connection ~ 1550 4550
Wire Wire Line
	1550 4650 1650 4650
Connection ~ 1550 4650
Wire Wire Line
	1550 4750 1650 4750
Connection ~ 1550 4750
Wire Wire Line
	1550 4850 1650 4850
Connection ~ 1550 4850
Wire Wire Line
	1550 5050 1650 5050
Connection ~ 1550 5050
Wire Wire Line
	1650 5650 1550 5650
Connection ~ 1550 5950
Connection ~ 1650 7450
Wire Wire Line
	1550 4250 1550 5250
Wire Wire Line
	1350 2250 1550 2250
Wire Wire Line
	1550 2500 1100 2500
Wire Wire Line
	1150 1500 1150 2300
Connection ~ 1150 2300
Wire Wire Line
	1150 1000 1150 850 
Wire Wire Line
	1450 2950 1450 3100
Wire Wire Line
	1050 2850 650  2850
Wire Wire Line
	1050 3100 1050 3450
Wire Wire Line
	1050 3450 650  3450
Wire Wire Line
	800  3150 800  3750
Wire Wire Line
	650  2850 650  2950
Wire Wire Line
	650  3450 650  3350
Wire Wire Line
	750  3150 800  3150
Wire Wire Line
	550  3750 550  3150
Connection ~ 800  3750
Wire Wire Line
	1150 1750 700  1750
Connection ~ 1150 1750
Wire Wire Line
	1550 1950 1550 3450
Connection ~ 1550 2500
Connection ~ 1550 850 
Connection ~ 1550 950 
Connection ~ 1550 1050
Connection ~ 1550 1150
Connection ~ 1550 1350
Connection ~ 1550 2250
Wire Wire Line
	1550 650  1550 1550
Wire Wire Line
	1650 2300 1650 2250
Wire Wire Line
	1650 3450 1650 4050
Connection ~ 1650 3550
Connection ~ 1650 3650
Connection ~ 1650 3750
Wire Wire Line
	1550 3450 1650 3450
Wire Wire Line
	550  3750 1650 3750
Wire Wire Line
	1100 2300 1650 2300
Wire Wire Line
	1550 1950 1650 1950
Wire Wire Line
	1350 1850 1650 1850
Wire Wire Line
	1650 1750 1350 1750
Wire Wire Line
	1650 1650 1350 1650
Wire Wire Line
	1550 1550 1650 1550
Wire Wire Line
	1550 1150 1650 1150
Wire Wire Line
	1550 1050 1650 1050
Wire Wire Line
	1550 950  1650 950 
Wire Wire Line
	1150 850  1650 850 
Wire Wire Line
	1450 4050 2850 4050
Wire Wire Line
	1450 4250 2850 4250
Connection ~ 1650 4050
Connection ~ 1550 4250
Wire Wire Line
	1450 4150 1650 4150
Wire Wire Line
	850  4050 550  4050
Wire Wire Line
	850  4150 550  4150
Wire Wire Line
	850  4250 550  4250
Wire Wire Line
	2850 4150 2600 4150
Wire Wire Line
	3450 4050 3750 4050
Wire Wire Line
	3450 4150 3750 4150
Wire Wire Line
	3450 4250 3750 4250
Wire Wire Line
	4100 950  4450 950 
Wire Wire Line
	4100 1050 4450 1050
Wire Wire Line
	4100 1150 4450 1150
Wire Wire Line
	4100 4650 4450 4650
Wire Wire Line
	4100 4750 4450 4750
Wire Wire Line
	4100 4850 4450 4850
Wire Wire Line
	4300 4950 4100 4950
Wire Wire Line
	4100 5050 4300 5050
Wire Wire Line
	4300 5150 4100 5150
Wire Wire Line
	4300 5450 4100 5450
Wire Wire Line
	4300 5750 4100 5750
Wire Wire Line
	4300 5850 4100 5850
Wire Wire Line
	4100 6150 4300 6150
Wire Wire Line
	4100 6450 4300 6450
Wire Wire Line
	4100 6750 4300 6750
Wire Wire Line
	4100 7150 4300 7150
Wire Wire Line
	4100 7250 4300 7250
Wire Wire Line
	4100 7350 4300 7350
Wire Wire Line
	4100 7450 4300 7450
Wire Wire Line
	4100 6650 4100 6600
Wire Wire Line
	4600 6600 4600 6900
Wire Wire Line
	4100 2950 4100 2900
Wire Wire Line
	4600 2900 4700 2900
Wire Wire Line
	5000 6150 5000 6550
Wire Wire Line
	5100 6150 5100 6550
Wire Wire Line
	5200 6150 5200 6550
Wire Wire Line
	5300 6150 5300 6550
Wire Wire Line
	5400 6550 5400 6150
Wire Wire Line
	5500 6550 5500 6150
Wire Wire Line
	5600 6550 5600 6150
Wire Wire Line
	5700 6550 5700 6150
Wire Wire Line
	5800 6550 5800 6150
Wire Wire Line
	5900 6550 5900 6150
Wire Wire Line
	6000 6550 6000 6150
Wire Wire Line
	6100 6550 6100 6150
Wire Wire Line
	6200 6550 6200 6150
Wire Wire Line
	6300 6550 6300 6150
Wire Wire Line
	6400 6550 6400 6150
Wire Wire Line
	6500 6550 6500 6150
Wire Wire Line
	6600 6550 6600 6150
Wire Wire Line
	6700 6550 6700 6150
Wire Wire Line
	10050 1650 10150 1650
Wire Wire Line
	10150 1650 10150 1350
Wire Wire Line
	9850 1350 9850 1650
Wire Wire Line
	9550 3550 9550 3850
Wire Wire Line
	9950 3550 9950 3850
Wire Wire Line
	10850 6850 11150 6850
Wire Wire Line
	10850 6950 11150 6950
Wire Wire Line
	9850 6800 9500 6800
Wire Wire Line
	9850 6900 9500 6900
Wire Wire Line
	9850 7000 9500 7000
Wire Wire Line
	8700 2750 8700 2950
Wire Wire Line
	9750 1400 9750 1650
Connection ~ 10200 1050
Wire Wire Line
	9350 600  10200 600 
Connection ~ 9600 600 
Wire Wire Line
	9850 1650 9950 1650
Wire Wire Line
	9550 1650 9550 1600
Wire Wire Line
	9550 1600 9850 1600
Connection ~ 9850 1600
Wire Wire Line
	9600 1050 9600 1000
Wire Wire Line
	9400 1050 9600 1050
Wire Wire Line
	10200 1000 10200 1250
Wire Wire Line
	10200 1250 9650 1250
Wire Wire Line
	9650 1250 9650 1650
Wire Wire Line
	9750 1400 9550 1400
Wire Wire Line
	9550 1400 9550 1550
Wire Wire Line
	9550 1550 9400 1550
Wire Wire Line
	7450 2550 8700 2550
Wire Wire Line
	8700 2750 8400 2750
Connection ~ 7250 5700
Wire Wire Line
	7600 5700 7600 5400
Wire Wire Line
	7750 5800 7450 5800
Wire Wire Line
	6900 5700 7750 5700
Connection ~ 7600 5700
Wire Wire Line
	6900 6100 7750 6100
Wire Wire Line
	7750 6400 7750 6550
Wire Wire Line
	7250 6950 8300 6950
Wire Wire Line
	7250 6100 7250 6950
Connection ~ 7750 6950
Wire Wire Line
	7250 6600 7500 6600
Connection ~ 7250 6600
Wire Wire Line
	9550 5900 10700 5900
Wire Wire Line
	10000 5900 10000 6100
Wire Wire Line
	9550 5800 9900 5800
Wire Wire Line
	9900 5800 9900 5500
Wire Wire Line
	9600 5500 10300 5500
Connection ~ 9900 5500
Wire Wire Line
	8300 5150 7900 5150
Wire Wire Line
	8500 4750 8500 5150
Wire Wire Line
	8600 4750 8600 5150
Wire Wire Line
	7650 4950 8950 4950
Connection ~ 8500 4950
Wire Wire Line
	7650 5100 7850 5100
Wire Wire Line
	7850 5100 7850 5000
Wire Wire Line
	7850 5000 9100 5000
Connection ~ 8600 5000
Wire Wire Line
	7150 5100 7150 5700
Connection ~ 7150 5700
Wire Wire Line
	7150 4950 7050 4950
Wire Wire Line
	7050 4950 7050 5700
Connection ~ 7050 5700
Wire Wire Line
	9550 6400 9800 6400
Wire Wire Line
	7750 6450 7400 6450
Wire Wire Line
	7400 6450 7400 6350
Connection ~ 7750 6450
Wire Wire Line
	8600 6950 8600 7000
Wire Wire Line
	8600 7000 8300 7000
Wire Wire Line
	8300 7000 8300 6950
Connection ~ 7250 6100
Wire Wire Line
	7050 6200 7750 6200
Wire Wire Line
	7050 6800 7250 6800
Connection ~ 7250 6800
Wire Wire Line
	9550 5700 9550 5800
Wire Wire Line
	9550 5900 9550 6200
Connection ~ 9550 6000
Connection ~ 9550 6100
Wire Wire Line
	9550 6300 9600 6300
Wire Wire Line
	9600 6300 9600 5800
Connection ~ 9600 5800
Wire Wire Line
	8100 4700 8100 4950
Connection ~ 8100 4950
Wire Wire Line
	8100 4600 8200 4600
Wire Wire Line
	8200 4600 8200 5000
Connection ~ 8200 5000
Wire Wire Line
	8100 3950 8100 4400
Wire Wire Line
	7550 4150 8100 4150
Wire Wire Line
	7150 4150 6500 4150
Wire Wire Line
	6500 4150 6500 4950
Wire Wire Line
	6500 4700 6600 4700
Connection ~ 8100 4150
Wire Wire Line
	6500 4950 6850 4950
Connection ~ 6500 4700
Wire Wire Line
	7100 4000 6600 4000
Wire Wire Line
	6600 4000 6600 4400
Wire Wire Line
	7600 4000 7700 4000
Wire Wire Line
	7700 4000 7700 4150
Connection ~ 7700 4150
Wire Wire Line
	9300 4800 9100 4800
Wire Wire Line
	9100 4800 9100 5000
Wire Wire Line
	9300 4900 8950 4900
Wire Wire Line
	8950 4900 8950 4950
Wire Wire Line
	9300 5000 9150 5000
Wire Wire Line
	9150 5000 9150 5350
Wire Wire Line
	9150 5350 10400 5350
Wire Wire Line
	10400 5350 10400 5400
Connection ~ 10000 5900
Wire Wire Line
	10700 5900 10700 5100
Connection ~ 10400 5900
Wire Wire Line
	10700 5100 10900 5100
Wire Wire Line
	10700 5000 10800 5000
Wire Wire Line
	10800 4800 10800 5500
Wire Wire Line
	10800 5500 10900 5500
Wire Wire Line
	10300 5500 10300 5300
Wire Wire Line
	9300 5300 10800 5300
Connection ~ 10800 5300
Connection ~ 10000 5500
Wire Wire Line
	9300 5300 9300 5100
Connection ~ 10300 5300
Wire Wire Line
	10700 4900 10900 4900
Wire Wire Line
	10900 4900 10900 5100
Wire Wire Line
	10700 4800 10800 4800
Connection ~ 10800 5000
Wire Wire Line
	5900 5550 5900 5800
Wire Wire Line
	6200 5550 6200 5800
Wire Wire Line
	5350 4100 5000 4100
Wire Wire Line
	5350 4200 5000 4200
Wire Wire Line
	5350 4300 5000 4300
Wire Wire Line
	5350 4400 5000 4400
Wire Wire Line
	6000 5550 6000 5800
Wire Wire Line
	6100 5550 6100 5800
Wire Wire Line
	5800 1500 5500 1500
Wire Wire Line
	5800 1400 5500 1400
Wire Wire Line
	5800 1300 5500 1300
Wire Wire Line
	5800 1200 5500 1200
Wire Wire Line
	5800 1100 5500 1100
Wire Wire Line
	5800 1000 5500 1000
Wire Wire Line
	5500 2100 5500 2200
Wire Wire Line
	5500 2200 5700 2200
Wire Wire Line
	5200 1900 4900 1900
Wire Wire Line
	4900 1650 4900 2200
Wire Wire Line
	4900 2200 5000 2200
Connection ~ 4900 1900
Wire Wire Line
	4100 1250 4450 1250
Wire Wire Line
	5500 1700 5800 1700
Wire Wire Line
	4100 1350 4450 1350
Wire Wire Line
	4100 5250 4950 5250
Wire Wire Line
	4950 5200 4950 5550
Wire Wire Line
	4950 5200 5200 5200
Wire Wire Line
	4950 5550 5000 5550
Connection ~ 4950 5250
Wire Wire Line
	5500 5400 5500 5800
Connection ~ 5500 5550
Wire Wire Line
	4900 6550 4900 6150
Wire Wire Line
	5500 5000 5500 4700
Wire Wire Line
	5650 3250 5100 3250
Wire Wire Line
	5100 3650 5100 3750
Wire Wire Line
	5100 3750 5300 3750
Wire Wire Line
	4450 3750 4600 3750
Wire Wire Line
	4450 3100 4450 3750
Wire Wire Line
	4800 3450 4450 3450
Connection ~ 4450 3450
Wire Wire Line
	5650 3450 5350 3450
Wire Wire Line
	6750 3450 6750 3650
Wire Wire Line
	7750 3650 8050 3650
Wire Wire Line
	6750 3250 7100 3250
Wire Wire Line
	6750 3150 7100 3150
Wire Wire Line
	6750 3050 7100 3050
Wire Wire Line
	6750 2750 7100 2750
Wire Wire Line
	6750 2650 7100 2650
Wire Wire Line
	5300 2650 5650 2650
Wire Wire Line
	5300 2750 5650 2750
Wire Wire Line
	5300 3050 5650 3050
Wire Wire Line
	5300 3150 5650 3150
Wire Wire Line
	5300 3350 5650 3350
Wire Wire Line
	4100 2050 4450 2050
Wire Wire Line
	4100 2150 4450 2150
Wire Wire Line
	4100 1450 4450 1450
Wire Wire Line
	4100 1750 4450 1750
Wire Wire Line
	4100 1850 4450 1850
Wire Wire Line
	4100 2650 4450 2650
Wire Wire Line
	4100 2750 4450 2750
Wire Wire Line
	4100 2450 4450 2450
Wire Wire Line
	4100 2250 4450 2250
Wire Wire Line
	6750 3450 7350 3450
Wire Wire Line
	7350 3450 7350 3400
Wire Wire Line
	7750 3400 7750 3650
Wire Wire Line
	1650 2850 1450 2850
Wire Wire Line
	1450 2950 1650 2950
Connection ~ 8700 2850
Wire Wire Line
	8150 2750 8250 2750
Wire Wire Line
	8250 2750 8250 2850
Wire Wire Line
	8250 2850 8700 2850
Wire Wire Line
	7750 2750 7750 2550
Wire Wire Line
	7750 1750 7750 2050
Wire Wire Line
	8450 1900 8700 1900
Wire Wire Line
	8700 1900 8700 2250
Wire Wire Line
	7950 1900 7750 1900
Connection ~ 7750 1900
Wire Wire Line
	7850 2500 8700 2500
Wire Wire Line
	8700 2500 8700 2450
Wire Wire Line
	8700 2250 8600 2250
Wire Wire Line
	8700 2350 8600 2350
Wire Wire Line
	8600 2350 8600 2400
Wire Wire Line
	8100 2250 7900 2250
Wire Wire Line
	8100 2400 8100 2350
Wire Wire Line
	8100 2350 7900 2350
Wire Wire Line
	10850 2850 10900 2850
Wire Wire Line
	10900 2850 10900 3150
Wire Wire Line
	10850 2350 11050 2350
Wire Wire Line
	10850 2650 11050 2650
Wire Wire Line
	9650 4100 9650 4250
Wire Wire Line
	9800 4100 9800 4250
Wire Wire Line
	10050 4100 10050 4250
Wire Wire Line
	10200 4100 10200 4250
Wire Wire Line
	9650 3600 9650 3550
Wire Wire Line
	9800 3600 9750 3600
Wire Wire Line
	9750 3600 9750 3550
Wire Wire Line
	10050 3600 10050 3550
Wire Wire Line
	10200 3600 10150 3600
Wire Wire Line
	10150 3600 10150 3550
Connection ~ 7050 1500
Connection ~ 7300 1500
Connection ~ 7550 1500
Connection ~ 7800 1500
Connection ~ 8050 1500
Connection ~ 8300 1500
Connection ~ 8550 1500
Connection ~ 8800 1500
Connection ~ 9050 1500
Wire Wire Line
	6800 1100 6800 850 
Wire Wire Line
	7050 850  7050 1100
Wire Wire Line
	7300 1100 7300 850 
Wire Wire Line
	7550 850  7550 1100
Wire Wire Line
	7800 850  7800 1100
Wire Wire Line
	8050 850  8050 1100
Wire Wire Line
	8300 850  8300 1100
Wire Wire Line
	8550 850  8550 1100
Wire Wire Line
	8800 850  8800 1100
Wire Wire Line
	9050 850  9050 1100
Wire Wire Line
	8750 3750 8750 3650
Wire Wire Line
	8750 4500 8750 4250
Connection ~ 7750 2550
Wire Wire Line
	1550 1350 1650 1350
Wire Wire Line
	9050 1500 9050 1750
Wire Wire Line
	6800 1500 9050 1500
Wire Wire Line
	10850 2250 10850 2150
Wire Wire Line
	10850 1650 10850 1550
Wire Wire Line
	11050 2350 11050 2150
Wire Wire Line
	11050 1650 11050 1550
Wire Wire Line
	10850 2450 11150 2450
Wire Wire Line
	10850 2550 11150 2550
Text Label 11150 2550 2    60   ~ 0
PWR4
Wire Wire Line
	10850 2750 11000 2750
Wire Wire Line
	11000 2750 11000 3200
Wire Wire Line
	11000 3200 10750 3200
Wire Wire Line
	10750 3200 10750 3300
Wire Wire Line
	10950 3300 11050 3300
Wire Wire Line
	11050 3300 11050 2650
Wire Wire Line
	10750 3800 10750 4000
Wire Wire Line
	10950 3800 10950 4000
$Sheet
S -1500 -1300 1300 1050
U 5A88D3F9
F0 "LVDS_FFCcable" 50
F1 "LVDS_FFCcable.sch" 50
$EndSheet
$EndSCHEMATC
